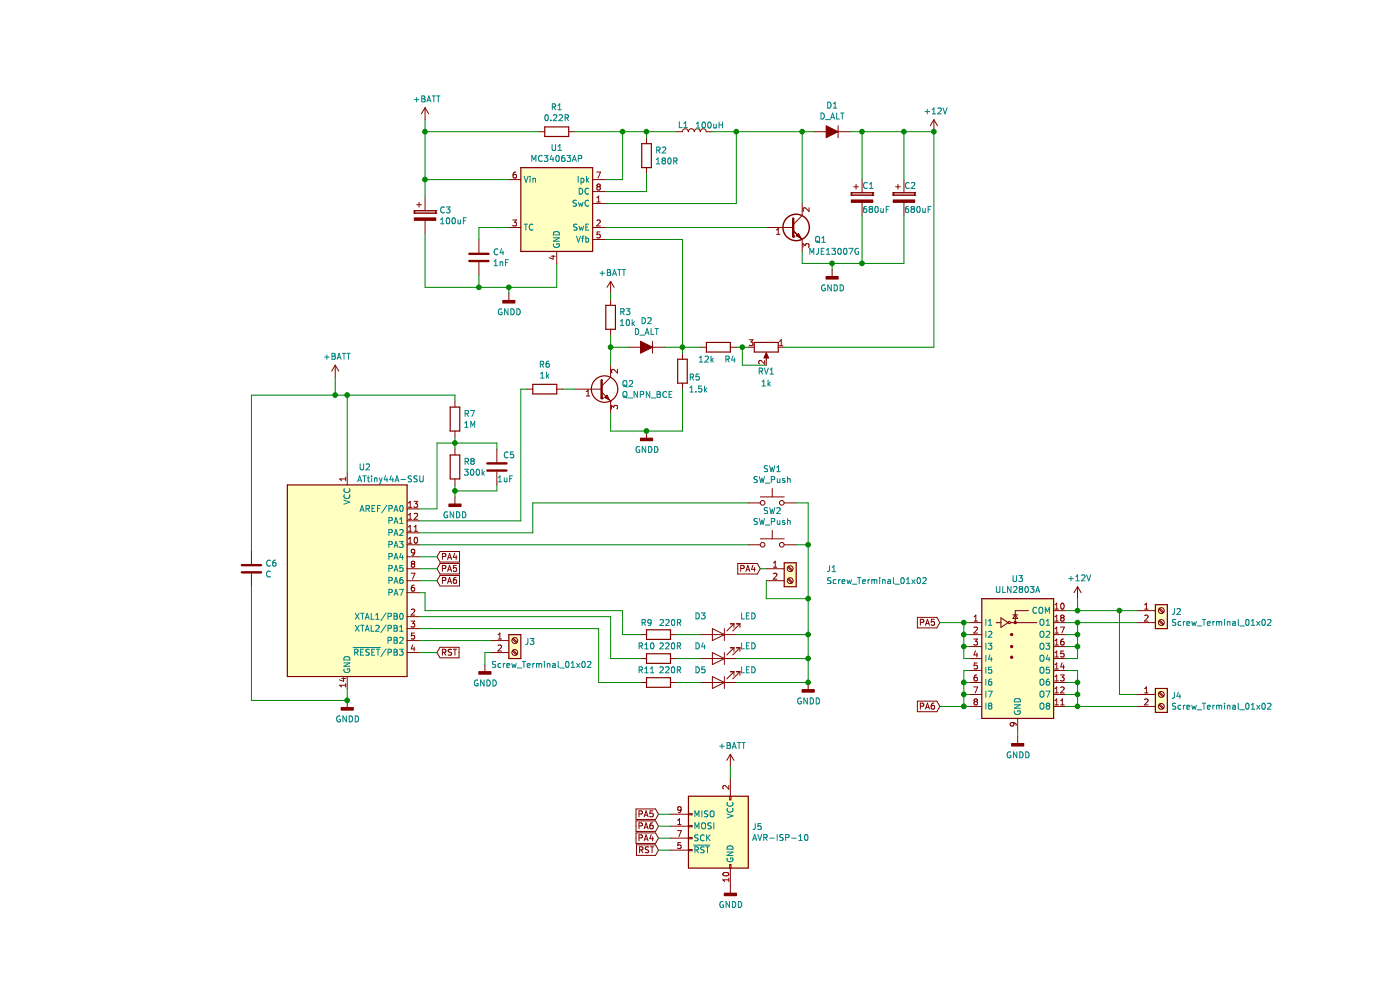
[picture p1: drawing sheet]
EESchema Schematic File Version 4
LIBS:BikeLight-cache
EELAYER 26 0
EELAYER END
$Descr A4 11693 8268
encoding utf-8
Sheet 1 1
Title ""
Date ""
Rev ""
Comp ""
Comment1 ""
Comment2 ""
Comment3 ""
Comment4 ""
$EndDescr
Wire Wire Line
	4650 2200 4650 2400
$Comp
L Device:C C4
U 1 1
P 4000 2150
F 0 "C4" H 4115 2196 50  0000 L CNN
F 1 "1nF" H 4115 2105 50  0000 L CNN
F 2 "" H 4038 2000 50  0001 C CNN
F 3 "~" H 4000 2150 50  0001 C CNN
	1    4000 2150
	1    0    0    -1  
$EndComp
Wire Wire Line
	4000 2300 4000 2400
Wire Wire Line
	4000 2400 4250 2400
Wire Wire Line
	4250 1900 4000 1900
Wire Wire Line
	4000 1900 4000 2000
$Comp
L Device:L L1
U 1 1
P 5800 1100
F 0 "L1" V 5853 1146 50  0000 L CNN
F 1 "100uH" V 5850 850 50  0000 L CNN
F 2 "" H 5800 1100 50  0001 C CNN
F 3 "~" H 5800 1100 50  0001 C CNN
	1    5800 1100
	0    -1   -1   0   
$EndComp
$Comp
L Device:CP C1
U 1 1
P 7200 1650
F 0 "C1" H 7200 1750 50  0000 L CNN
F 1 "680uF" H 7200 1550 50  0000 L CNN
F 2 "" H 7238 1500 50  0001 C CNN
F 3 "~" H 7200 1650 50  0001 C CNN
	1    7200 1650
	1    0    0    -1  
$EndComp
$Comp
L Device:D_ALT D1
U 1 1
P 6950 1100
F 0 "D1" H 6950 884 50  0000 C CNN
F 1 "D_ALT" H 6950 975 50  0000 C CNN
F 2 "" H 6950 1100 50  0001 C CNN
F 3 "~" H 6950 1100 50  0001 C CNN
	1    6950 1100
	-1   0    0    1   
$EndComp
Wire Wire Line
	7100 1100 7200 1100
Wire Wire Line
	7200 1100 7200 1500
$Comp
L Transistor_BJT:MJE13007G Q1
U 1 1
P 6600 1900
F 0 "Q1" H 6800 1800 50  0000 L CNN
F 1 "MJE13007G" H 6750 1700 50  0000 L CNN
F 2 "Package_TO_SOT_THT:TO-220-3_Vertical" H 6850 1825 50  0001 L CIN
F 3 "http://www.onsemi.com/pub_link/Collateral/MJE13007-D.PDF" H 6600 1900 50  0001 L CNN
	1    6600 1900
	1    0    0    -1  
$EndComp
Wire Wire Line
	5050 1900 6400 1900
Wire Wire Line
	6700 1700 6700 1100
Connection ~ 6700 1100
Wire Wire Line
	6700 1100 6800 1100
$Comp
L Device:R R2
U 1 1
P 5400 1300
F 0 "R2" H 5470 1346 50  0000 L CNN
F 1 "180R" H 5470 1255 50  0000 L CNN
F 2 "Resistor_THT:R_Axial_DIN0207_L6.3mm_D2.5mm_P10.16mm_Horizontal" V 5330 1300 50  0001 C CNN
F 3 "~" H 5400 1300 50  0001 C CNN
	1    5400 1300
	1    0    0    -1  
$EndComp
$Comp
L Device:R R1
U 1 1
P 4650 1100
F 0 "R1" V 4443 1100 50  0000 C CNN
F 1 "0.22R" V 4534 1100 50  0000 C CNN
F 2 "Resistor_THT:R_Axial_DIN0207_L6.3mm_D2.5mm_P10.16mm_Horizontal" V 4580 1100 50  0001 C CNN
F 3 "~" H 4650 1100 50  0001 C CNN
	1    4650 1100
	0    1    1    0   
$EndComp
Wire Wire Line
	5400 1150 5400 1100
Connection ~ 5400 1100
Wire Wire Line
	5400 1100 5650 1100
Wire Wire Line
	5400 1450 5400 1600
Wire Wire Line
	5400 1600 5050 1600
$Comp
L Device:CP C3
U 1 1
P 3550 1800
F 0 "C3" H 3668 1846 50  0000 L CNN
F 1 "100uF" H 3668 1755 50  0000 L CNN
F 2 "" H 3588 1650 50  0001 C CNN
F 3 "~" H 3550 1800 50  0001 C CNN
	1    3550 1800
	1    0    0    -1  
$EndComp
Wire Wire Line
	3550 1650 3550 1500
Connection ~ 3550 1500
Wire Wire Line
	3550 1500 4250 1500
Wire Wire Line
	3550 1950 3550 2400
Wire Wire Line
	3550 2400 4000 2400
Connection ~ 4000 2400
$Comp
L Device:R_POT RV1
U 1 1
P 6400 2900
F 0 "RV1" V 6600 2900 50  0000 C CNN
F 1 "1k" V 6700 2900 50  0000 C CNN
F 2 "Potentiometer_THT:Potentiometer_Bourns_3266Y_Vertical" H 6400 2900 50  0001 C CNN
F 3 "~" H 6400 2900 50  0001 C CNN
	1    6400 2900
	0    1    1    0   
$EndComp
$Comp
L Device:R R5
U 1 1
P 5700 3100
F 0 "R5" H 5750 3050 50  0000 L CNN
F 1 "1.5k" H 5750 2950 50  0000 L CNN
F 2 "Resistor_THT:R_Axial_DIN0207_L6.3mm_D2.5mm_P10.16mm_Horizontal" V 5630 3100 50  0001 C CNN
F 3 "~" H 5700 3100 50  0001 C CNN
	1    5700 3100
	1    0    0    -1  
$EndComp
$Comp
L Device:R R4
U 1 1
P 6000 2900
F 0 "R4" V 6100 3000 50  0000 C CNN
F 1 "12k" V 6100 2800 50  0000 C CNN
F 2 "Resistor_THT:R_Axial_DIN0207_L6.3mm_D2.5mm_P10.16mm_Horizontal" V 5930 2900 50  0001 C CNN
F 3 "~" H 6000 2900 50  0001 C CNN
	1    6000 2900
	0    1    1    0   
$EndComp
Wire Wire Line
	4500 1100 3550 1100
Wire Wire Line
	3550 1100 3550 1500
Wire Wire Line
	5700 2900 5700 2950
Wire Wire Line
	5850 2900 5700 2900
Wire Wire Line
	6250 2900 6200 2900
Wire Wire Line
	6400 3050 6200 3050
Wire Wire Line
	6200 3050 6200 2900
Connection ~ 6200 2900
Wire Wire Line
	6200 2900 6150 2900
Connection ~ 7200 1100
Wire Wire Line
	5050 1700 6150 1700
Wire Wire Line
	6150 1700 6150 1100
Connection ~ 6150 1100
Wire Wire Line
	6150 1100 6700 1100
Wire Wire Line
	5950 1100 6150 1100
$Comp
L MCU_Microchip_ATtiny:ATtiny44A-SSU U2
U 1 1
P 2900 4850
F 0 "U2" H 3100 5800 50  0000 R CNN
F 1 "ATtiny44A-SSU" H 3550 5700 50  0000 R CNN
F 2 "Package_SO:SOIC-14_3.9x8.7mm_P1.27mm" H 2900 4850 50  0001 C CIN
F 3 "http://ww1.microchip.com/downloads/en/DeviceDoc/doc8183.pdf" H 2900 4850 50  0001 C CNN
	1    2900 4850
	1    0    0    -1  
$EndComp
Wire Wire Line
	2900 3950 2900 3300
$Comp
L Device:C C6
U 1 1
P 2100 4750
F 0 "C6" H 2215 4796 50  0000 L CNN
F 1 "C" H 2215 4705 50  0000 L CNN
F 2 "" H 2138 4600 50  0001 C CNN
F 3 "~" H 2100 4750 50  0001 C CNN
	1    2100 4750
	1    0    0    -1  
$EndComp
Wire Wire Line
	2100 3300 2100 4600
Wire Wire Line
	2100 4900 2100 5850
Wire Wire Line
	2100 5850 2900 5850
Wire Wire Line
	2900 5850 2900 5750
$Comp
L power:GNDD #PWR012
U 1 1
P 2900 5850
F 0 "#PWR012" H 2900 5600 50  0001 C CNN
F 1 "GNDD" H 2904 5695 50  0000 C CNN
F 2 "" H 2900 5850 50  0001 C CNN
F 3 "" H 2900 5850 50  0001 C CNN
	1    2900 5850
	1    0    0    -1  
$EndComp
Connection ~ 2900 5850
$Comp
L Connector:AVR-ISP-10 J5
U 1 1
P 6000 7000
F 0 "J5" H 5721 7096 50  0000 R CNN
F 1 "AVR-ISP-10" H 5721 7005 50  0000 R CNN
F 2 "Connector_IDC:IDC-Header_2x05_P2.54mm_Vertical" V 5750 7050 50  0001 C CNN
F 3 " ~" H 4725 6450 50  0001 C CNN
	1    6000 7000
	-1   0    0    -1  
$EndComp
$Comp
L power:GNDD #PWR015
U 1 1
P 6100 7400
F 0 "#PWR015" H 6100 7150 50  0001 C CNN
F 1 "GNDD" H 6104 7245 50  0000 C CNN
F 2 "" H 6100 7400 50  0001 C CNN
F 3 "" H 6100 7400 50  0001 C CNN
	1    6100 7400
	1    0    0    -1  
$EndComp
Wire Wire Line
	2100 3300 2800 3300
$Comp
L Device:R R7
U 1 1
P 3800 3500
F 0 "R7" H 3870 3546 50  0000 L CNN
F 1 "1M" H 3870 3455 50  0000 L CNN
F 2 "Resistor_THT:R_Axial_DIN0207_L6.3mm_D2.5mm_P10.16mm_Horizontal" V 3730 3500 50  0001 C CNN
F 3 "~" H 3800 3500 50  0001 C CNN
	1    3800 3500
	1    0    0    -1  
$EndComp
$Comp
L Device:R R8
U 1 1
P 3800 3900
F 0 "R8" H 3870 3946 50  0000 L CNN
F 1 "300k" H 3870 3855 50  0000 L CNN
F 2 "Resistor_THT:R_Axial_DIN0207_L6.3mm_D2.5mm_P10.16mm_Horizontal" V 3730 3900 50  0001 C CNN
F 3 "~" H 3800 3900 50  0001 C CNN
	1    3800 3900
	1    0    0    -1  
$EndComp
$Comp
L power:+BATT #PWR06
U 1 1
P 2800 3150
F 0 "#PWR06" H 2800 3000 50  0001 C CNN
F 1 "+BATT" H 2815 3323 50  0000 C CNN
F 2 "" H 2800 3150 50  0001 C CNN
F 3 "" H 2800 3150 50  0001 C CNN
	1    2800 3150
	1    0    0    -1  
$EndComp
Connection ~ 2800 3300
Wire Wire Line
	2800 3300 2900 3300
Wire Wire Line
	2800 3150 2800 3300
$Comp
L power:+BATT #PWR01
U 1 1
P 3550 1000
F 0 "#PWR01" H 3550 850 50  0001 C CNN
F 1 "+BATT" H 3565 1173 50  0000 C CNN
F 2 "" H 3550 1000 50  0001 C CNN
F 3 "" H 3550 1000 50  0001 C CNN
	1    3550 1000
	1    0    0    -1  
$EndComp
Wire Wire Line
	3550 1000 3550 1100
Connection ~ 3550 1100
$Comp
L power:+BATT #PWR014
U 1 1
P 6100 6400
F 0 "#PWR014" H 6100 6250 50  0001 C CNN
F 1 "+BATT" H 6115 6573 50  0000 C CNN
F 2 "" H 6100 6400 50  0001 C CNN
F 3 "" H 6100 6400 50  0001 C CNN
	1    6100 6400
	1    0    0    -1  
$EndComp
Wire Wire Line
	6100 6400 6100 6500
Text GLabel 3650 4650 2    50   Input ~ 0
PA4
Text GLabel 3650 4750 2    50   Input ~ 0
PA5
Text GLabel 3650 4850 2    50   Input ~ 0
PA6
Wire Wire Line
	3650 4850 3500 4850
Wire Wire Line
	3650 4750 3500 4750
Wire Wire Line
	3650 4650 3500 4650
Text GLabel 3650 5450 2    50   Input ~ 0
RST
Wire Wire Line
	3650 5450 3500 5450
Text GLabel 5500 7100 0    50   Input ~ 0
RST
Wire Wire Line
	5600 7100 5500 7100
Text GLabel 5500 7000 0    50   Input ~ 0
PA4
Wire Wire Line
	5500 7000 5600 7000
Text GLabel 5500 6800 0    50   Input ~ 0
PA5
Wire Wire Line
	5500 6800 5600 6800
Text GLabel 5500 6900 0    50   Input ~ 0
PA6
Wire Wire Line
	5500 6900 5600 6900
Wire Wire Line
	6700 2100 6700 2200
Wire Wire Line
	6700 2200 6950 2200
Wire Wire Line
	7200 2200 7200 1800
$Comp
L power:GNDD #PWR03
U 1 1
P 6950 2250
F 0 "#PWR03" H 6950 2000 50  0001 C CNN
F 1 "GNDD" H 6954 2095 50  0000 C CNN
F 2 "" H 6950 2250 50  0001 C CNN
F 3 "" H 6950 2250 50  0001 C CNN
	1    6950 2250
	1    0    0    -1  
$EndComp
Wire Wire Line
	6950 2250 6950 2200
Connection ~ 6950 2200
Wire Wire Line
	6950 2200 7200 2200
$Comp
L power:GNDD #PWR04
U 1 1
P 4250 2450
F 0 "#PWR04" H 4250 2200 50  0001 C CNN
F 1 "GNDD" H 4254 2295 50  0000 C CNN
F 2 "" H 4250 2450 50  0001 C CNN
F 3 "" H 4250 2450 50  0001 C CNN
	1    4250 2450
	1    0    0    -1  
$EndComp
Wire Wire Line
	4250 2450 4250 2400
Connection ~ 4250 2400
Wire Wire Line
	4250 2400 4650 2400
Wire Wire Line
	7200 1100 7550 1100
Wire Wire Line
	6550 2900 7800 2900
Wire Wire Line
	7800 2900 7800 1100
Connection ~ 7800 1100
Wire Wire Line
	5050 2000 5700 2000
Wire Wire Line
	5700 2000 5700 2900
Connection ~ 5700 2900
$Comp
L power:GNDD #PWR07
U 1 1
P 5400 3600
F 0 "#PWR07" H 5400 3350 50  0001 C CNN
F 1 "GNDD" H 5404 3445 50  0000 C CNN
F 2 "" H 5400 3600 50  0001 C CNN
F 3 "" H 5400 3600 50  0001 C CNN
	1    5400 3600
	1    0    0    -1  
$EndComp
Wire Wire Line
	5700 3250 5700 3600
$Comp
L Device:Q_NPN_BCE Q2
U 1 1
P 5000 3250
F 0 "Q2" H 5191 3296 50  0000 L CNN
F 1 "Q_NPN_BCE" H 5191 3205 50  0000 L CNN
F 2 "" H 5200 3350 50  0001 C CNN
F 3 "~" H 5000 3250 50  0001 C CNN
	1    5000 3250
	1    0    0    -1  
$EndComp
$Comp
L Device:D_ALT D2
U 1 1
P 5400 2900
F 0 "D2" H 5400 2684 50  0000 C CNN
F 1 "D_ALT" H 5400 2775 50  0000 C CNN
F 2 "" H 5400 2900 50  0001 C CNN
F 3 "~" H 5400 2900 50  0001 C CNN
	1    5400 2900
	-1   0    0    1   
$EndComp
Wire Wire Line
	5550 2900 5700 2900
$Comp
L Device:R R3
U 1 1
P 5100 2650
F 0 "R3" H 5170 2696 50  0000 L CNN
F 1 "10k" H 5170 2605 50  0000 L CNN
F 2 "Resistor_THT:R_Axial_DIN0207_L6.3mm_D2.5mm_P10.16mm_Horizontal" V 5030 2650 50  0001 C CNN
F 3 "~" H 5100 2650 50  0001 C CNN
	1    5100 2650
	1    0    0    -1  
$EndComp
Wire Wire Line
	5100 2800 5100 2900
Wire Wire Line
	5250 2900 5100 2900
Connection ~ 5100 2900
Wire Wire Line
	5100 2900 5100 3050
$Comp
L power:+BATT #PWR05
U 1 1
P 5100 2450
F 0 "#PWR05" H 5100 2300 50  0001 C CNN
F 1 "+BATT" H 5115 2623 50  0000 C CNN
F 2 "" H 5100 2450 50  0001 C CNN
F 3 "" H 5100 2450 50  0001 C CNN
	1    5100 2450
	1    0    0    -1  
$EndComp
Wire Wire Line
	5100 2450 5100 2500
Wire Wire Line
	5100 3450 5100 3600
Wire Wire Line
	5100 3600 5400 3600
Connection ~ 5400 3600
Wire Wire Line
	5400 3600 5700 3600
$Comp
L Device:R R6
U 1 1
P 4550 3250
F 0 "R6" V 4343 3250 50  0000 C CNN
F 1 "1k" V 4434 3250 50  0000 C CNN
F 2 "Resistor_THT:R_Axial_DIN0207_L6.3mm_D2.5mm_P10.16mm_Horizontal" V 4480 3250 50  0001 C CNN
F 3 "~" H 4550 3250 50  0001 C CNN
	1    4550 3250
	0    1    1    0   
$EndComp
Wire Wire Line
	4700 3250 4800 3250
$Comp
L power:GNDD #PWR08
U 1 1
P 3800 4150
F 0 "#PWR08" H 3800 3900 50  0001 C CNN
F 1 "GNDD" H 3800 4000 50  0000 C CNN
F 2 "" H 3800 4150 50  0001 C CNN
F 3 "" H 3800 4150 50  0001 C CNN
	1    3800 4150
	1    0    0    -1  
$EndComp
Wire Wire Line
	3500 4250 3650 4250
Wire Wire Line
	3500 4350 4350 4350
Wire Wire Line
	4350 4350 4350 3250
Wire Wire Line
	4350 3250 4400 3250
$Comp
L Transistor_Array:ULN2803A U3
U 1 1
P 8500 5400
F 0 "U3" H 8500 5967 50  0000 C CNN
F 1 "ULN2803A" H 8500 5876 50  0000 C CNN
F 2 "Package_DIP:DIP-18_W7.62mm_LongPads" H 8550 4750 50  0001 L CNN
F 3 "http://www.ti.com/lit/ds/symlink/uln2803a.pdf" H 8600 5200 50  0001 C CNN
	1    8500 5400
	1    0    0    -1  
$EndComp
$Comp
L power:+12V #PWR02
U 1 1
P 7800 1100
F 0 "#PWR02" H 7800 950 50  0001 C CNN
F 1 "+12V" H 7815 1273 50  0000 C CNN
F 2 "" H 7800 1100 50  0001 C CNN
F 3 "" H 7800 1100 50  0001 C CNN
	1    7800 1100
	1    0    0    -1  
$EndComp
$Comp
L power:+12V #PWR09
U 1 1
P 9000 5000
F 0 "#PWR09" H 9000 4850 50  0001 C CNN
F 1 "+12V" H 9015 5173 50  0000 C CNN
F 2 "" H 9000 5000 50  0001 C CNN
F 3 "" H 9000 5000 50  0001 C CNN
	1    9000 5000
	1    0    0    -1  
$EndComp
Wire Wire Line
	8900 5100 9000 5100
Wire Wire Line
	9000 5100 9000 5000
$Comp
L power:GNDD #PWR013
U 1 1
P 8500 6150
F 0 "#PWR013" H 8500 5900 50  0001 C CNN
F 1 "GNDD" H 8504 5995 50  0000 C CNN
F 2 "" H 8500 6150 50  0001 C CNN
F 3 "" H 8500 6150 50  0001 C CNN
	1    8500 6150
	1    0    0    -1  
$EndComp
Wire Wire Line
	8500 6150 8500 6100
Wire Wire Line
	8100 5200 8050 5200
Wire Wire Line
	8050 5200 8050 5300
Wire Wire Line
	8050 5500 8100 5500
Wire Wire Line
	8100 5400 8050 5400
Connection ~ 8050 5400
Wire Wire Line
	8050 5400 8050 5500
Wire Wire Line
	8100 5300 8050 5300
Connection ~ 8050 5300
Wire Wire Line
	8050 5300 8050 5400
Wire Wire Line
	8100 5900 8050 5900
Wire Wire Line
	8050 5900 8050 5800
Wire Wire Line
	8050 5600 8100 5600
Wire Wire Line
	8100 5700 8050 5700
Connection ~ 8050 5700
Wire Wire Line
	8050 5700 8050 5600
Wire Wire Line
	8100 5800 8050 5800
Connection ~ 8050 5800
Wire Wire Line
	8050 5800 8050 5700
$Comp
L Connector:Screw_Terminal_01x02 J2
U 1 1
P 9700 5100
F 0 "J2" H 9780 5092 50  0000 L CNN
F 1 "Screw_Terminal_01x02" H 9780 5001 50  0000 L CNN
F 2 "" H 9700 5100 50  0001 C CNN
F 3 "~" H 9700 5100 50  0001 C CNN
	1    9700 5100
	1    0    0    -1  
$EndComp
$Comp
L Connector:Screw_Terminal_01x02 J4
U 1 1
P 9700 5800
F 0 "J4" H 9780 5792 50  0000 L CNN
F 1 "Screw_Terminal_01x02" H 9780 5701 50  0000 L CNN
F 2 "" H 9700 5800 50  0001 C CNN
F 3 "~" H 9700 5800 50  0001 C CNN
	1    9700 5800
	1    0    0    -1  
$EndComp
Connection ~ 9000 5100
Wire Wire Line
	9350 5800 9350 5100
Wire Wire Line
	9000 5100 9350 5100
Wire Wire Line
	9350 5800 9500 5800
Connection ~ 9350 5100
Wire Wire Line
	9350 5100 9500 5100
Wire Wire Line
	9500 5200 9000 5200
Wire Wire Line
	8900 5500 9000 5500
Wire Wire Line
	9000 5500 9000 5400
Connection ~ 9000 5200
Wire Wire Line
	9000 5200 8900 5200
Wire Wire Line
	8900 5400 9000 5400
Connection ~ 9000 5400
Wire Wire Line
	8900 5300 9000 5300
Wire Wire Line
	9000 5200 9000 5300
Connection ~ 9000 5300
Wire Wire Line
	9000 5300 9000 5400
Wire Wire Line
	9000 5900 8900 5900
Wire Wire Line
	8900 5800 9000 5800
Connection ~ 9000 5800
Wire Wire Line
	9000 5800 9000 5900
Wire Wire Line
	8900 5700 9000 5700
Wire Wire Line
	8900 5600 9000 5600
Wire Wire Line
	9000 5600 9000 5700
Connection ~ 9000 5700
Wire Wire Line
	9000 5700 9000 5800
Wire Wire Line
	9000 5900 9500 5900
Connection ~ 9000 5900
Text GLabel 7850 5200 0    50   Input ~ 0
PA5
Text GLabel 7850 5900 0    50   Input ~ 0
PA6
Wire Wire Line
	7850 5200 8050 5200
Connection ~ 8050 5200
Wire Wire Line
	7850 5900 8050 5900
Connection ~ 8050 5900
$Comp
L Connector:Screw_Terminal_01x02 J3
U 1 1
P 4300 5350
F 0 "J3" H 4380 5342 50  0000 L CNN
F 1 "Screw_Terminal_01x02" H 4100 5150 50  0000 L CNN
F 2 "" H 4300 5350 50  0001 C CNN
F 3 "~" H 4300 5350 50  0001 C CNN
	1    4300 5350
	1    0    0    -1  
$EndComp
$Comp
L power:GNDD #PWR010
U 1 1
P 4050 5550
F 0 "#PWR010" H 4050 5300 50  0001 C CNN
F 1 "GNDD" H 4054 5395 50  0000 C CNN
F 2 "" H 4050 5550 50  0001 C CNN
F 3 "" H 4050 5550 50  0001 C CNN
	1    4050 5550
	1    0    0    -1  
$EndComp
Wire Wire Line
	4100 5450 4050 5450
Wire Wire Line
	4050 5450 4050 5550
Wire Wire Line
	3500 5350 4100 5350
$Comp
L Switch:SW_Push SW1
U 1 1
P 6450 4200
F 0 "SW1" H 6450 4485 50  0000 C CNN
F 1 "SW_Push" H 6450 4394 50  0000 C CNN
F 2 "" H 6450 4400 50  0001 C CNN
F 3 "" H 6450 4400 50  0001 C CNN
	1    6450 4200
	1    0    0    -1  
$EndComp
$Comp
L Switch:SW_Push SW2
U 1 1
P 6450 4550
F 0 "SW2" H 6450 4835 50  0000 C CNN
F 1 "SW_Push" H 6450 4744 50  0000 C CNN
F 2 "" H 6450 4750 50  0001 C CNN
F 3 "" H 6450 4750 50  0001 C CNN
	1    6450 4550
	1    0    0    -1  
$EndComp
$Comp
L Connector:Screw_Terminal_01x02 J1
U 1 1
P 6600 4750
F 0 "J1" H 6900 4750 50  0000 L CNN
F 1 "Screw_Terminal_01x02" H 6900 4650 50  0000 L CNN
F 2 "" H 6600 4750 50  0001 C CNN
F 3 "~" H 6600 4750 50  0001 C CNN
	1    6600 4750
	1    0    0    -1  
$EndComp
Wire Wire Line
	6650 4200 6750 4200
Wire Wire Line
	6750 4200 6750 4550
Wire Wire Line
	6750 4550 6650 4550
Wire Wire Line
	6250 4200 4450 4200
Wire Wire Line
	4450 4200 4450 4450
Wire Wire Line
	4450 4450 3500 4450
Wire Wire Line
	3500 4550 6250 4550
Text GLabel 6350 4750 0    50   Input ~ 0
PA4
Wire Wire Line
	6350 4750 6400 4750
Connection ~ 6750 4550
$Comp
L Device:LED D3
U 1 1
P 6000 5300
F 0 "D3" H 6150 5150 50  0000 C CNN
F 1 "LED" H 5750 5150 50  0000 C CNN
F 2 "LED_THT:LED_D3.0mm_Horizontal_O3.81mm_Z2.0mm" H 6000 5300 50  0001 C CNN
F 3 "~" H 6000 5300 50  0001 C CNN
	1    6000 5300
	-1   0    0    1   
$EndComp
$Comp
L Device:LED D4
U 1 1
P 6000 5500
F 0 "D4" H 6150 5400 50  0000 C CNN
F 1 "LED" H 5750 5400 50  0000 C CNN
F 2 "LED_THT:LED_D3.0mm_Horizontal_O3.81mm_Z2.0mm" H 6000 5500 50  0001 C CNN
F 3 "~" H 6000 5500 50  0001 C CNN
	1    6000 5500
	-1   0    0    1   
$EndComp
$Comp
L Device:LED D5
U 1 1
P 6000 5700
F 0 "D5" H 6150 5600 50  0000 C CNN
F 1 "LED" H 5750 5600 50  0000 C CNN
F 2 "LED_THT:LED_D3.0mm_Horizontal_O3.81mm_Z2.0mm" H 6000 5700 50  0001 C CNN
F 3 "~" H 6000 5700 50  0001 C CNN
	1    6000 5700
	-1   0    0    1   
$EndComp
$Comp
L Device:R R9
U 1 1
P 5500 5300
F 0 "R9" V 5400 5200 50  0000 C CNN
F 1 "220R" V 5400 5400 50  0000 C CNN
F 2 "Resistor_THT:R_Axial_DIN0207_L6.3mm_D2.5mm_P10.16mm_Horizontal" V 5430 5300 50  0001 C CNN
F 3 "~" H 5500 5300 50  0001 C CNN
	1    5500 5300
	0    1    1    0   
$EndComp
$Comp
L Device:R R10
U 1 1
P 5500 5500
F 0 "R10" V 5600 5600 50  0000 C CNN
F 1 "220R" V 5600 5400 50  0000 C CNN
F 2 "Resistor_THT:R_Axial_DIN0207_L6.3mm_D2.5mm_P10.16mm_Horizontal" V 5430 5500 50  0001 C CNN
F 3 "~" H 5500 5500 50  0001 C CNN
	1    5500 5500
	0    -1   -1   0   
$EndComp
$Comp
L Device:R R11
U 1 1
P 5500 5700
F 0 "R11" V 5600 5800 50  0000 C CNN
F 1 "220R" V 5600 5600 50  0000 C CNN
F 2 "Resistor_THT:R_Axial_DIN0207_L6.3mm_D2.5mm_P10.16mm_Horizontal" V 5430 5700 50  0001 C CNN
F 3 "~" H 5500 5700 50  0001 C CNN
	1    5500 5700
	0    -1   -1   0   
$EndComp
Wire Wire Line
	5650 5300 5850 5300
Wire Wire Line
	5650 5500 5850 5500
Wire Wire Line
	5650 5700 5850 5700
Wire Wire Line
	6150 5700 6750 5700
Wire Wire Line
	6750 4550 6750 5000
Wire Wire Line
	6150 5500 6750 5500
Connection ~ 6750 5500
Wire Wire Line
	6750 5500 6750 5700
Wire Wire Line
	6150 5300 6750 5300
Connection ~ 6750 5300
Wire Wire Line
	6750 5300 6750 5500
Wire Wire Line
	6400 4850 6400 5000
Wire Wire Line
	6400 5000 6750 5000
Connection ~ 6750 5000
Wire Wire Line
	6750 5000 6750 5300
Wire Wire Line
	3500 5250 5000 5250
Wire Wire Line
	5000 5250 5000 5700
Wire Wire Line
	5000 5700 5350 5700
Wire Wire Line
	3500 5150 5100 5150
Wire Wire Line
	5100 5150 5100 5500
Wire Wire Line
	5100 5500 5350 5500
Wire Wire Line
	3500 4950 3550 4950
Wire Wire Line
	3550 4950 3550 5100
Wire Wire Line
	3550 5100 5200 5100
Wire Wire Line
	5200 5100 5200 5300
Wire Wire Line
	5200 5300 5350 5300
$Comp
L power:GNDD #PWR011
U 1 1
P 6750 5700
F 0 "#PWR011" H 6750 5450 50  0001 C CNN
F 1 "GNDD" H 6754 5545 50  0000 C CNN
F 2 "" H 6750 5700 50  0001 C CNN
F 3 "" H 6750 5700 50  0001 C CNN
	1    6750 5700
	1    0    0    -1  
$EndComp
Connection ~ 6750 5700
$Comp
L Device:CP C2
U 1 1
P 7550 1650
F 0 "C2" H 7550 1750 50  0000 L CNN
F 1 "680uF" H 7550 1550 50  0000 L CNN
F 2 "" H 7588 1500 50  0001 C CNN
F 3 "~" H 7550 1650 50  0001 C CNN
	1    7550 1650
	1    0    0    -1  
$EndComp
Wire Wire Line
	7550 1800 7550 2200
Wire Wire Line
	7550 2200 7200 2200
Connection ~ 7200 2200
Wire Wire Line
	7550 1500 7550 1100
Connection ~ 7550 1100
Wire Wire Line
	7550 1100 7800 1100
Wire Wire Line
	4800 1100 5200 1100
Wire Wire Line
	5200 1500 5200 1100
Wire Wire Line
	5050 1500 5200 1500
Connection ~ 5200 1100
Wire Wire Line
	5200 1100 5400 1100
Wire Wire Line
	3800 3650 3800 3700
Wire Wire Line
	3800 3700 3650 3700
Connection ~ 3800 3700
Wire Wire Line
	3800 3700 3800 3750
Wire Wire Line
	3650 3700 3650 4250
Wire Wire Line
	2900 3300 3800 3300
Wire Wire Line
	3800 3300 3800 3350
Connection ~ 2900 3300
Wire Wire Line
	3800 4050 3800 4100
$Comp
L Device:C C5
U 1 1
P 4150 3900
F 0 "C5" H 4200 4000 50  0000 L CNN
F 1 "1uF" H 4150 3800 50  0000 L CNN
F 2 "" H 4188 3750 50  0001 C CNN
F 3 "~" H 4150 3900 50  0001 C CNN
	1    4150 3900
	1    0    0    -1  
$EndComp
Wire Wire Line
	4150 3750 4150 3700
Wire Wire Line
	4150 3700 3800 3700
Wire Wire Line
	4150 4050 4150 4100
Wire Wire Line
	4150 4100 3800 4100
Connection ~ 3800 4100
Wire Wire Line
	3800 4100 3800 4150
$Comp
L Regulator_Switching:MC34063AP U1
U 1 1
P 4650 1700
F 0 "U1" H 4650 2167 50  0000 C CNN
F 1 "MC34063AP" H 4650 2076 50  0000 C CNN
F 2 "Package_DIP:DIP-8_W7.62mm" H 4700 1250 50  0001 L CNN
F 3 "http://www.onsemi.com/pub_link/Collateral/MC34063A-D.PDF" H 5150 1600 50  0001 C CNN
	1    4650 1700
	1    0    0    -1  
$EndComp
$EndSCHEMATC
